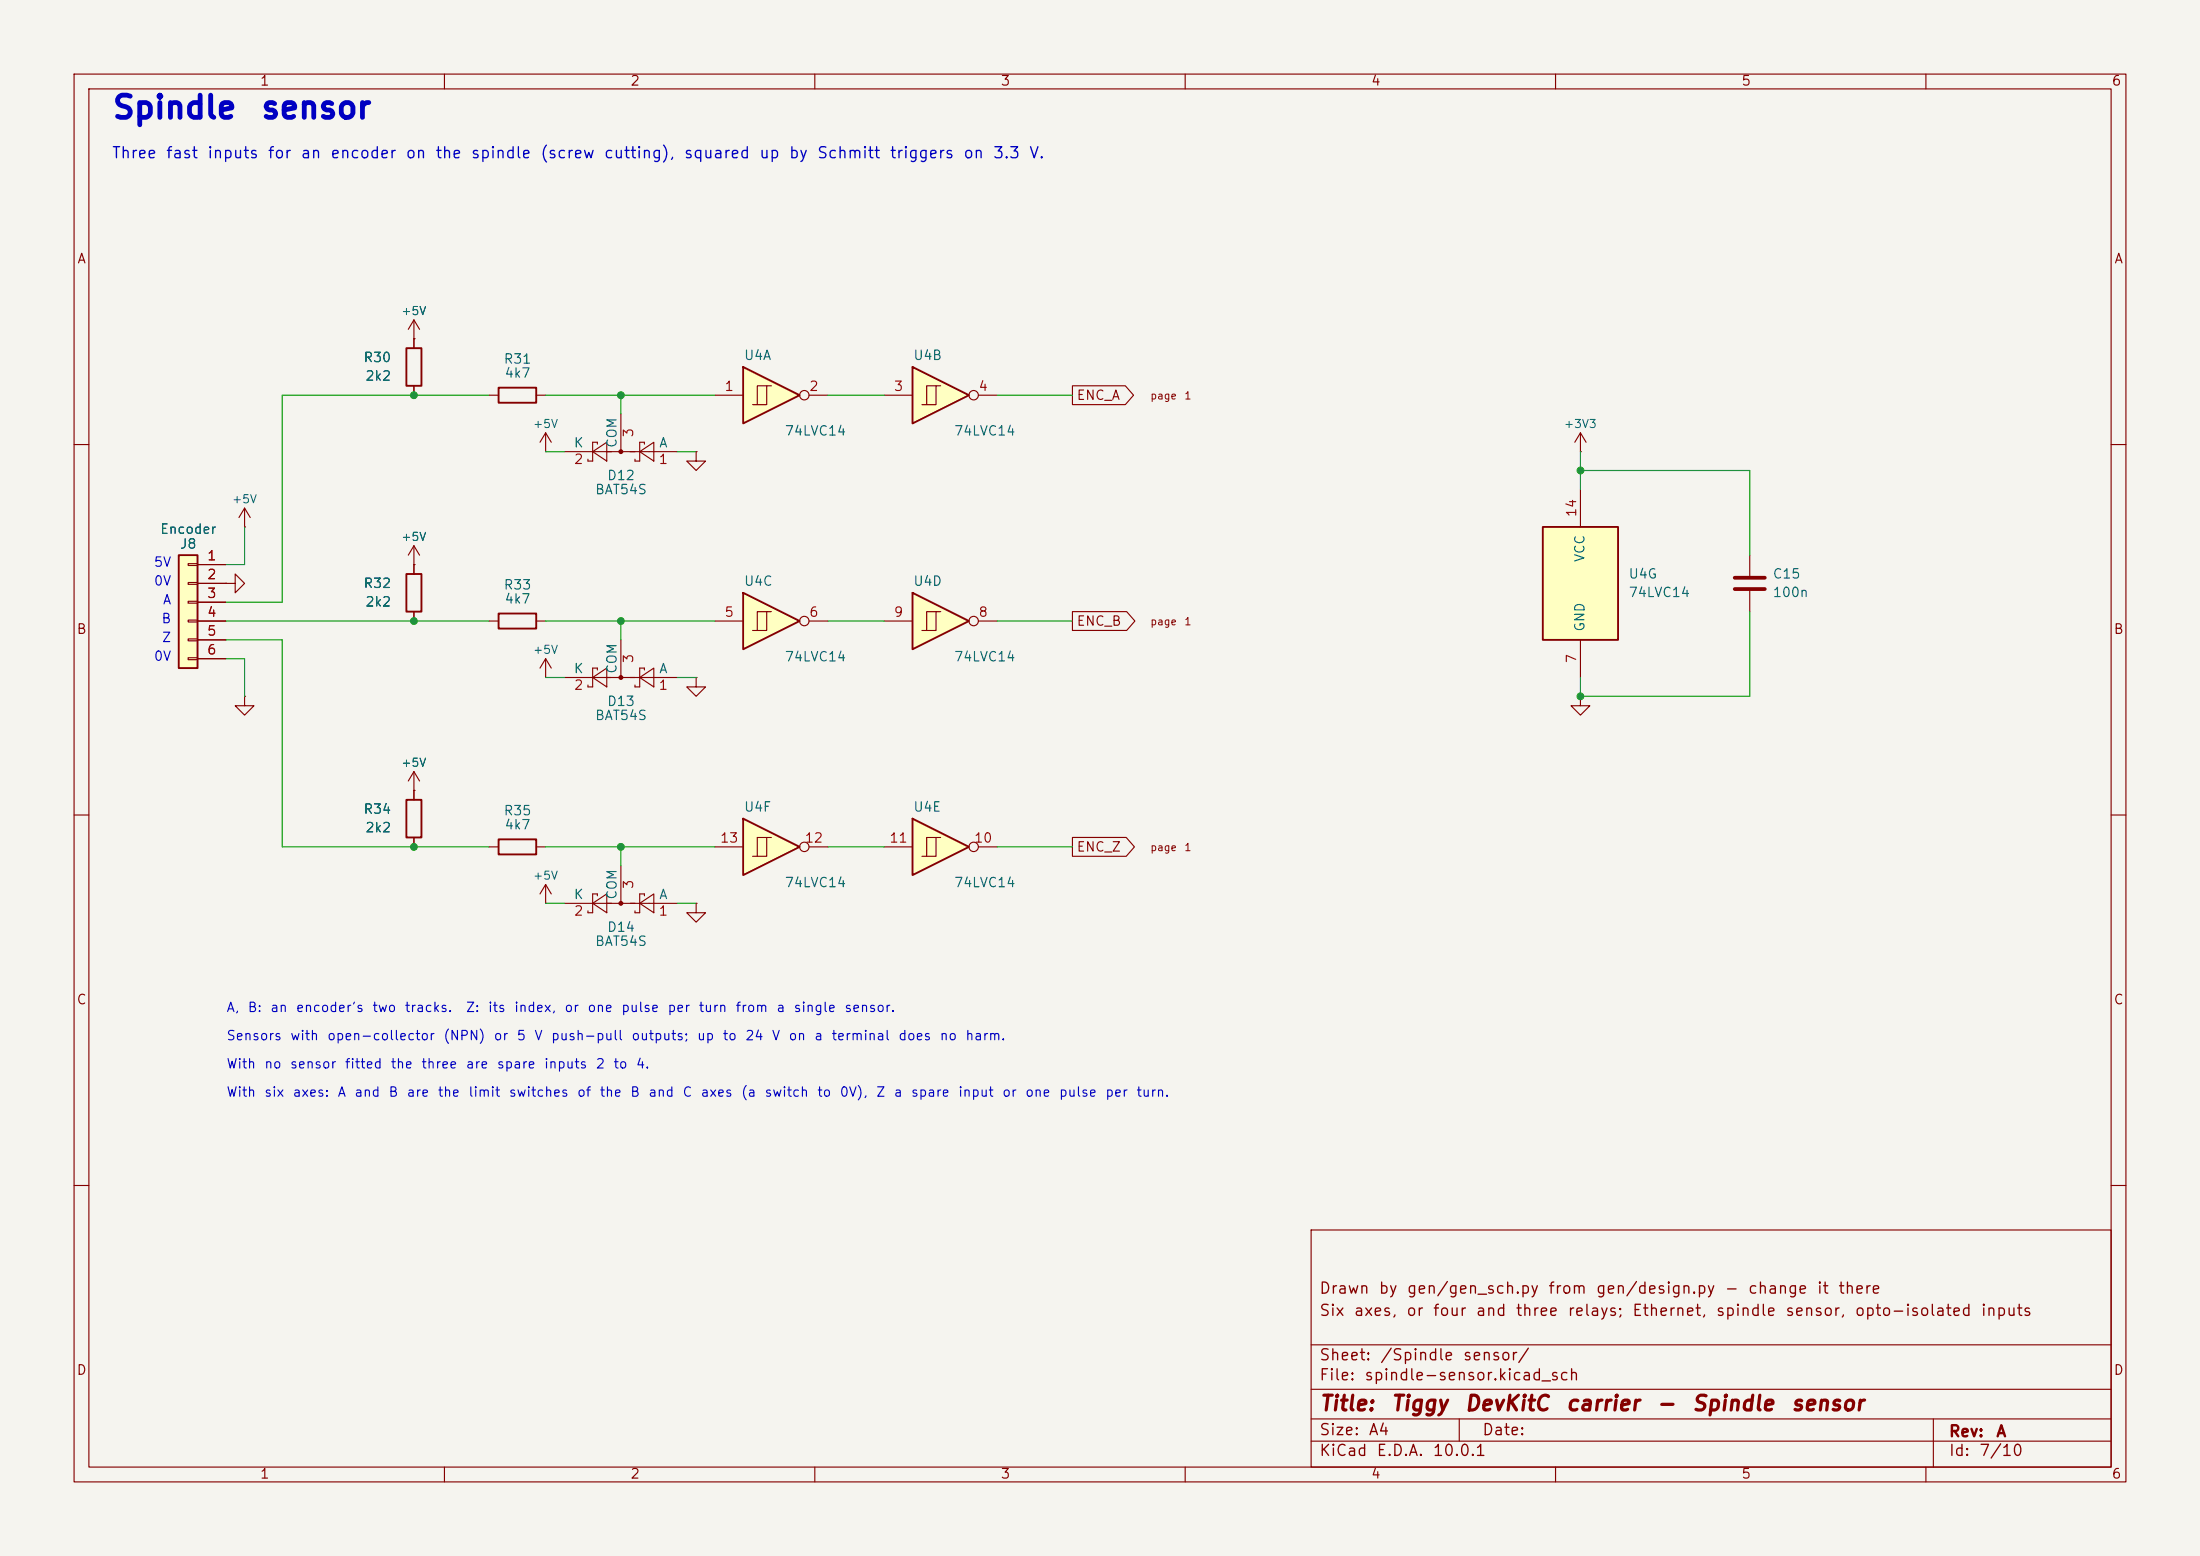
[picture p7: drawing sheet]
(kicad_sch
 (version 20260306)
 (generator "eeschema")
 (generator_version "10.0")
 (paper "A4")
 (title_block
  (title "Tiggy DevKitC carrier - Spindle sensor")
  (rev "A")
  (comment 1 "Six axes, or four and three relays; Ethernet, spindle sensor, opto-isolated inputs")
  (comment 2 "Drawn by gen/gen_sch.py from gen/design.py - change it there"))
 (lib_symbols
  (symbol "74xx:74HC14"
   (pin_names (offset 1.016)) (exclude_from_sim no) (in_bom yes) (on_board yes)
   (in_pos_files yes)
   (duplicate_pin_numbers_are_jumpers no)
   (property "Reference" "U" (at 0 1.27 0) (show_name no) (do_not_autoplace no) (effects (font (size 1.27 1.27))))
   (property "Value" "74HC14" (at 0 -1.27 0) (show_name no) (do_not_autoplace no) (effects (font (size 1.27 1.27))))
   (property "Footprint" "" (at 0 0 0) (show_name no) (do_not_autoplace no) (hide yes) (effects (font (size 1.27 1.27))))
   (property "Datasheet" "http://www.ti.com/lit/gpn/sn74HC14" (at 0 0 0) (show_name no) (do_not_autoplace no) (hide yes) (effects (font (size 1.27 1.27))))
   (property "Description" "Hex inverter schmitt trigger" (at 0 0 0) (show_name no) (do_not_autoplace no) (hide yes) (effects (font (size 1.27 1.27))))
   (property "ki_locked" "" (at 0 0 0) (show_name no) (do_not_autoplace no) (effects (font (size 1.27 1.27))))
   (symbol "74HC14_1_0"
    (polyline (pts (xy -3.81 3.81) (xy -3.81 -3.81) (xy 3.81 0) (xy -3.81 3.81)) (stroke (width 0.254) (type default)) (fill (type background)))
    (pin input line (at -7.62 0 0) (length 3.81) (name "" (effects (font (size 1.27 1.27)))) (number "1" (effects (font (size 1.27 1.27)))))
    (pin output inverted (at 7.62 0 180) (length 3.81) (name "" (effects (font (size 1.27 1.27)))) (number "2" (effects (font (size 1.27 1.27))))))
   (symbol "74HC14_1_1"
    (polyline (pts (xy -2.54 -1.27) (xy -0.635 -1.27) (xy -0.635 1.27) (xy 0 1.27)) (stroke (width 0) (type default)) (fill (type none)))
    (polyline (pts (xy -1.905 -1.27) (xy -1.905 1.27) (xy -0.635 1.27)) (stroke (width 0) (type default)) (fill (type none))))
   (symbol "74HC14_2_0"
    (polyline (pts (xy -3.81 3.81) (xy -3.81 -3.81) (xy 3.81 0) (xy -3.81 3.81)) (stroke (width 0.254) (type default)) (fill (type background)))
    (pin input line (at -7.62 0 0) (length 3.81) (name "" (effects (font (size 1.27 1.27)))) (number "3" (effects (font (size 1.27 1.27)))))
    (pin output inverted (at 7.62 0 180) (length 3.81) (name "" (effects (font (size 1.27 1.27)))) (number "4" (effects (font (size 1.27 1.27))))))
   (symbol "74HC14_2_1"
    (polyline (pts (xy -2.54 -1.27) (xy -0.635 -1.27) (xy -0.635 1.27) (xy 0 1.27)) (stroke (width 0) (type default)) (fill (type none)))
    (polyline (pts (xy -1.905 -1.27) (xy -1.905 1.27) (xy -0.635 1.27)) (stroke (width 0) (type default)) (fill (type none))))
   (symbol "74HC14_3_0"
    (polyline (pts (xy -3.81 3.81) (xy -3.81 -3.81) (xy 3.81 0) (xy -3.81 3.81)) (stroke (width 0.254) (type default)) (fill (type background)))
    (pin input line (at -7.62 0 0) (length 3.81) (name "" (effects (font (size 1.27 1.27)))) (number "5" (effects (font (size 1.27 1.27)))))
    (pin output inverted (at 7.62 0 180) (length 3.81) (name "" (effects (font (size 1.27 1.27)))) (number "6" (effects (font (size 1.27 1.27))))))
   (symbol "74HC14_3_1"
    (polyline (pts (xy -2.54 -1.27) (xy -0.635 -1.27) (xy -0.635 1.27) (xy 0 1.27)) (stroke (width 0) (type default)) (fill (type none)))
    (polyline (pts (xy -1.905 -1.27) (xy -1.905 1.27) (xy -0.635 1.27)) (stroke (width 0) (type default)) (fill (type none))))
   (symbol "74HC14_4_0"
    (polyline (pts (xy -3.81 3.81) (xy -3.81 -3.81) (xy 3.81 0) (xy -3.81 3.81)) (stroke (width 0.254) (type default)) (fill (type background)))
    (pin output inverted (at 7.62 0 180) (length 3.81) (name "" (effects (font (size 1.27 1.27)))) (number "8" (effects (font (size 1.27 1.27)))))
    (pin input line (at -7.62 0 0) (length 3.81) (name "" (effects (font (size 1.27 1.27)))) (number "9" (effects (font (size 1.27 1.27))))))
   (symbol "74HC14_4_1"
    (polyline (pts (xy -2.54 -1.27) (xy -0.635 -1.27) (xy -0.635 1.27) (xy 0 1.27)) (stroke (width 0) (type default)) (fill (type none)))
    (polyline (pts (xy -1.905 -1.27) (xy -1.905 1.27) (xy -0.635 1.27)) (stroke (width 0) (type default)) (fill (type none))))
   (symbol "74HC14_5_0"
    (polyline (pts (xy -3.81 3.81) (xy -3.81 -3.81) (xy 3.81 0) (xy -3.81 3.81)) (stroke (width 0.254) (type default)) (fill (type background)))
    (pin output inverted (at 7.62 0 180) (length 3.81) (name "" (effects (font (size 1.27 1.27)))) (number "10" (effects (font (size 1.27 1.27)))))
    (pin input line (at -7.62 0 0) (length 3.81) (name "" (effects (font (size 1.27 1.27)))) (number "11" (effects (font (size 1.27 1.27))))))
   (symbol "74HC14_5_1"
    (polyline (pts (xy -2.54 -1.27) (xy -0.635 -1.27) (xy -0.635 1.27) (xy 0 1.27)) (stroke (width 0) (type default)) (fill (type none)))
    (polyline (pts (xy -1.905 -1.27) (xy -1.905 1.27) (xy -0.635 1.27)) (stroke (width 0) (type default)) (fill (type none))))
   (symbol "74HC14_6_0"
    (polyline (pts (xy -3.81 3.81) (xy -3.81 -3.81) (xy 3.81 0) (xy -3.81 3.81)) (stroke (width 0.254) (type default)) (fill (type background)))
    (pin output inverted (at 7.62 0 180) (length 3.81) (name "" (effects (font (size 1.27 1.27)))) (number "12" (effects (font (size 1.27 1.27)))))
    (pin input line (at -7.62 0 0) (length 3.81) (name "" (effects (font (size 1.27 1.27)))) (number "13" (effects (font (size 1.27 1.27))))))
   (symbol "74HC14_6_1"
    (polyline (pts (xy -2.54 -1.27) (xy -0.635 -1.27) (xy -0.635 1.27) (xy 0 1.27)) (stroke (width 0) (type default)) (fill (type none)))
    (polyline (pts (xy -1.905 -1.27) (xy -1.905 1.27) (xy -0.635 1.27)) (stroke (width 0) (type default)) (fill (type none))))
   (symbol "74HC14_7_0"
    (pin power_in line (at 0 -12.7 90) (length 5.08) (name "GND" (effects (font (size 1.27 1.27)))) (number "7" (effects (font (size 1.27 1.27)))))
    (pin power_in line (at 0 12.7 270) (length 5.08) (name "VCC" (effects (font (size 1.27 1.27)))) (number "14" (effects (font (size 1.27 1.27))))))
   (symbol "74HC14_7_1"
    (rectangle (start -5.08 7.62) (end 5.08 -7.62) (stroke (width 0.254) (type default)) (fill (type background))))
   (embedded_fonts no))
  (symbol "Connector_Generic:Conn_01x06"
   (pin_names (offset 1.016) (hide yes)) (exclude_from_sim no) (in_bom yes) (on_board yes)
   (in_pos_files yes)
   (duplicate_pin_numbers_are_jumpers no)
   (property "Reference" "J" (at 0 7.62 0) (show_name no) (do_not_autoplace no) (effects (font (size 1.27 1.27))))
   (property "Value" "Conn_01x06" (at 0 -10.16 0) (show_name no) (do_not_autoplace no) (effects (font (size 1.27 1.27))))
   (property "Footprint" "" (at 0 0 0) (show_name no) (do_not_autoplace no) (hide yes) (effects (font (size 1.27 1.27))))
   (property "Datasheet" "" (at 0 0 0) (show_name no) (do_not_autoplace no) (hide yes) (effects (font (size 1.27 1.27))))
   (property "Description" "Generic connector, single row, 01x06, script generated (kicad-library-utils/schlib/autogen/connector/)" (at 0 0 0) (show_name no) (do_not_autoplace no) (hide yes) (effects (font (size 1.27 1.27))))
   (symbol "Conn_01x06_1_1"
    (rectangle (start -1.27 6.35) (end 1.27 -8.89) (stroke (width 0.254) (type default)) (fill (type background)))
    (rectangle (start -1.27 5.207) (end 0 4.953) (stroke (width 0.1524) (type default)) (fill (type none)))
    (rectangle (start -1.27 2.667) (end 0 2.413) (stroke (width 0.1524) (type default)) (fill (type none)))
    (rectangle (start -1.27 0.127) (end 0 -0.127) (stroke (width 0.1524) (type default)) (fill (type none)))
    (rectangle (start -1.27 -2.413) (end 0 -2.667) (stroke (width 0.1524) (type default)) (fill (type none)))
    (rectangle (start -1.27 -4.953) (end 0 -5.207) (stroke (width 0.1524) (type default)) (fill (type none)))
    (rectangle (start -1.27 -7.493) (end 0 -7.747) (stroke (width 0.1524) (type default)) (fill (type none)))
    (pin passive line (at -5.08 5.08 0) (length 3.81) (name "Pin_1" (effects (font (size 1.27 1.27)))) (number "1" (effects (font (size 1.27 1.27)))))
    (pin passive line (at -5.08 2.54 0) (length 3.81) (name "Pin_2" (effects (font (size 1.27 1.27)))) (number "2" (effects (font (size 1.27 1.27)))))
    (pin passive line (at -5.08 0 0) (length 3.81) (name "Pin_3" (effects (font (size 1.27 1.27)))) (number "3" (effects (font (size 1.27 1.27)))))
    (pin passive line (at -5.08 -2.54 0) (length 3.81) (name "Pin_4" (effects (font (size 1.27 1.27)))) (number "4" (effects (font (size 1.27 1.27)))))
    (pin passive line (at -5.08 -5.08 0) (length 3.81) (name "Pin_5" (effects (font (size 1.27 1.27)))) (number "5" (effects (font (size 1.27 1.27)))))
    (pin passive line (at -5.08 -7.62 0) (length 3.81) (name "Pin_6" (effects (font (size 1.27 1.27)))) (number "6" (effects (font (size 1.27 1.27))))))
   (embedded_fonts no))
  (symbol "Device:C"
   (pin_numbers (hide yes))
   (pin_names (offset 0.254)) (exclude_from_sim no) (in_bom yes) (on_board yes)
   (in_pos_files yes)
   (duplicate_pin_numbers_are_jumpers no)
   (property "Reference" "C" (at 0.635 2.54 0) (show_name no) (do_not_autoplace no) (effects (font (size 1.27 1.27)) (justify left)))
   (property "Value" "C" (at 0.635 -2.54 0) (show_name no) (do_not_autoplace no) (effects (font (size 1.27 1.27)) (justify left)))
   (property "Footprint" "" (at 0.9652 -3.81 0) (show_name no) (do_not_autoplace no) (hide yes) (effects (font (size 1.27 1.27))))
   (property "Datasheet" "" (at 0 0 0) (show_name no) (do_not_autoplace no) (hide yes) (effects (font (size 1.27 1.27))))
   (property "Description" "Unpolarized capacitor" (at 0 0 0) (show_name no) (do_not_autoplace no) (hide yes) (effects (font (size 1.27 1.27))))
   (symbol "C_0_1"
    (polyline (pts (xy -2.032 0.762) (xy 2.032 0.762)) (stroke (width 0.508) (type default)) (fill (type none)))
    (polyline (pts (xy -2.032 -0.762) (xy 2.032 -0.762)) (stroke (width 0.508) (type default)) (fill (type none))))
   (symbol "C_1_1"
    (pin passive line (at 0 3.81 270) (length 2.794) (name "" (effects (font (size 1.27 1.27)))) (number "1" (effects (font (size 1.27 1.27)))))
    (pin passive line (at 0 -3.81 90) (length 2.794) (name "" (effects (font (size 1.27 1.27)))) (number "2" (effects (font (size 1.27 1.27))))))
   (embedded_fonts no))
  (symbol "Device:R"
   (pin_numbers (hide yes))
   (pin_names (offset 0)) (exclude_from_sim no) (in_bom yes) (on_board yes)
   (in_pos_files yes)
   (duplicate_pin_numbers_are_jumpers no)
   (property "Reference" "R" (at 2.032 0 90) (show_name no) (do_not_autoplace no) (effects (font (size 1.27 1.27))))
   (property "Value" "R" (at 0 0 90) (show_name no) (do_not_autoplace no) (effects (font (size 1.27 1.27))))
   (property "Footprint" "" (at -1.778 0 90) (show_name no) (do_not_autoplace no) (hide yes) (effects (font (size 1.27 1.27))))
   (property "Datasheet" "" (at 0 0 0) (show_name no) (do_not_autoplace no) (hide yes) (effects (font (size 1.27 1.27))))
   (property "Description" "Resistor" (at 0 0 0) (show_name no) (do_not_autoplace no) (hide yes) (effects (font (size 1.27 1.27))))
   (symbol "R_0_1"
    (rectangle (start -1.016 -2.54) (end 1.016 2.54) (stroke (width 0.254) (type default)) (fill (type none))))
   (symbol "R_1_1"
    (pin passive line (at 0 3.81 270) (length 1.27) (name "" (effects (font (size 1.27 1.27)))) (number "1" (effects (font (size 1.27 1.27)))))
    (pin passive line (at 0 -3.81 90) (length 1.27) (name "" (effects (font (size 1.27 1.27)))) (number "2" (effects (font (size 1.27 1.27))))))
   (embedded_fonts no))
  (symbol "Diode:BAT54S"
   (pin_names (offset 0)) (exclude_from_sim no) (in_bom yes) (on_board yes)
   (in_pos_files yes)
   (duplicate_pin_numbers_are_jumpers no)
   (property "Reference" "D" (at 2.54 -5.08 0) (show_name no) (do_not_autoplace no) (effects (font (size 1.27 1.27)) (justify left)))
   (property "Value" "BAT54S" (at -6.35 3.175 0) (show_name no) (do_not_autoplace no) (effects (font (size 1.27 1.27)) (justify left)))
   (property "Footprint" "Package_TO_SOT_SMD:SOT-23" (at 1.905 3.175 0) (show_name no) (do_not_autoplace no) (hide yes) (effects (font (size 1.27 1.27)) (justify left)))
   (property "Datasheet" "https://www.diodes.com/assets/Datasheets/ds11005.pdf" (at -3.048 0 0) (show_name no) (do_not_autoplace no) (hide yes) (effects (font (size 1.27 1.27))))
   (property "Description" "Vr 30V, If 200mA, Dual schottky barrier diode, in series, SOT-323" (at 0 0 0) (show_name no) (do_not_autoplace no) (hide yes) (effects (font (size 1.27 1.27))))
   (symbol "BAT54S_0_1"
    (polyline (pts (xy -4.445 1.27) (xy -4.445 -1.27) (xy -2.54 0) (xy -4.445 1.27)) (stroke (width 0) (type default)) (fill (type none)))
    (polyline (pts (xy -3.81 0) (xy -1.27 0)) (stroke (width 0) (type default)) (fill (type none)))
    (polyline (pts (xy -3.175 -1.27) (xy -3.175 -1.016)) (stroke (width 0) (type default)) (fill (type none)))
    (polyline (pts (xy -2.54 1.27) (xy -1.905 1.27)) (stroke (width 0) (type default)) (fill (type none)))
    (polyline (pts (xy -2.54 -1.27) (xy -3.175 -1.27)) (stroke (width 0) (type default)) (fill (type none)))
    (polyline (pts (xy -2.54 -1.27) (xy -2.54 1.27)) (stroke (width 0) (type default)) (fill (type none)))
    (polyline (pts (xy -1.905 1.27) (xy -1.905 1.016)) (stroke (width 0) (type default)) (fill (type none)))
    (polyline (pts (xy -1.905 0) (xy 1.905 0)) (stroke (width 0) (type default)) (fill (type none)))
    (circle (center 0 0) (radius 0.254) (stroke (width 0) (type default)) (fill (type outline)))
    (polyline (pts (xy 1.27 0) (xy 3.81 0)) (stroke (width 0) (type default)) (fill (type none)))
    (polyline (pts (xy 1.905 1.27) (xy 1.905 -1.27) (xy 3.81 0) (xy 1.905 1.27)) (stroke (width 0) (type default)) (fill (type none)))
    (polyline (pts (xy 3.175 -1.27) (xy 3.175 -1.016)) (stroke (width 0) (type default)) (fill (type none)))
    (polyline (pts (xy 3.81 1.27) (xy 4.445 1.27)) (stroke (width 0) (type default)) (fill (type none)))
    (polyline (pts (xy 3.81 -1.27) (xy 3.175 -1.27)) (stroke (width 0) (type default)) (fill (type none)))
    (polyline (pts (xy 3.81 -1.27) (xy 3.81 1.27)) (stroke (width 0) (type default)) (fill (type none)))
    (polyline (pts (xy 4.445 1.27) (xy 4.445 1.016)) (stroke (width 0) (type default)) (fill (type none))))
   (symbol "BAT54S_1_1"
    (pin passive line (at -7.62 0 0) (length 3.81) (name "A" (effects (font (size 1.27 1.27)))) (number "1" (effects (font (size 1.27 1.27)))))
    (pin passive line (at 7.62 0 180) (length 3.81) (name "K" (effects (font (size 1.27 1.27)))) (number "2" (effects (font (size 1.27 1.27)))))
    (pin passive line (at 0 -5.08 90) (length 5.08) (name "COM" (effects (font (size 1.27 1.27)))) (number "3" (effects (font (size 1.27 1.27))))))
   (embedded_fonts no))
  (symbol "power:+3V3"
   (power global)
   (pin_numbers (hide yes))
   (pin_names (offset 0) (hide yes)) (exclude_from_sim no) (in_bom yes) (on_board yes)
   (in_pos_files yes)
   (duplicate_pin_numbers_are_jumpers no)
   (property "Reference" "#PWR" (at 0 -3.81 0) (show_name no) (do_not_autoplace no) (hide yes) (effects (font (size 1.27 1.27))))
   (property "Value" "+3V3" (at 0 3.556 0) (show_name no) (do_not_autoplace no) (effects (font (size 1.27 1.27))))
   (property "Footprint" "" (at 0 0 0) (show_name no) (do_not_autoplace no) (hide yes) (effects (font (size 1.27 1.27))))
   (property "Datasheet" "" (at 0 0 0) (show_name no) (do_not_autoplace no) (hide yes) (effects (font (size 1.27 1.27))))
   (property "Description" "Power symbol creates a global label with name \"+3V3\"" (at 0 0 0) (show_name no) (do_not_autoplace no) (hide yes) (effects (font (size 1.27 1.27))))
   (symbol "+3V3_0_1"
    (polyline (pts (xy -0.762 1.27) (xy 0 2.54)) (stroke (width 0) (type default)) (fill (type none)))
    (polyline (pts (xy 0 2.54) (xy 0.762 1.27)) (stroke (width 0) (type default)) (fill (type none)))
    (polyline (pts (xy 0 0) (xy 0 2.54)) (stroke (width 0) (type default)) (fill (type none))))
   (symbol "+3V3_1_1"
    (pin power_in line (at 0 0 90) (length 0) (name "" (effects (font (size 1.27 1.27)))) (number "1" (effects (font (size 1.27 1.27))))))
   (embedded_fonts no))
  (symbol "power:+5V"
   (power global)
   (pin_numbers (hide yes))
   (pin_names (offset 0) (hide yes)) (exclude_from_sim no) (in_bom yes) (on_board yes)
   (in_pos_files yes)
   (duplicate_pin_numbers_are_jumpers no)
   (property "Reference" "#PWR" (at 0 -3.81 0) (show_name no) (do_not_autoplace no) (hide yes) (effects (font (size 1.27 1.27))))
   (property "Value" "+5V" (at 0 3.556 0) (show_name no) (do_not_autoplace no) (effects (font (size 1.27 1.27))))
   (property "Footprint" "" (at 0 0 0) (show_name no) (do_not_autoplace no) (hide yes) (effects (font (size 1.27 1.27))))
   (property "Datasheet" "" (at 0 0 0) (show_name no) (do_not_autoplace no) (hide yes) (effects (font (size 1.27 1.27))))
   (property "Description" "Power symbol creates a global label with name \"+5V\"" (at 0 0 0) (show_name no) (do_not_autoplace no) (hide yes) (effects (font (size 1.27 1.27))))
   (symbol "+5V_0_1"
    (polyline (pts (xy -0.762 1.27) (xy 0 2.54)) (stroke (width 0) (type default)) (fill (type none)))
    (polyline (pts (xy 0 2.54) (xy 0.762 1.27)) (stroke (width 0) (type default)) (fill (type none)))
    (polyline (pts (xy 0 0) (xy 0 2.54)) (stroke (width 0) (type default)) (fill (type none))))
   (symbol "+5V_1_1"
    (pin power_in line (at 0 0 90) (length 0) (name "" (effects (font (size 1.27 1.27)))) (number "1" (effects (font (size 1.27 1.27))))))
   (embedded_fonts no))
  (symbol "power:GND"
   (power global)
   (pin_numbers (hide yes))
   (pin_names (offset 0) (hide yes)) (exclude_from_sim no) (in_bom yes) (on_board yes)
   (in_pos_files yes)
   (duplicate_pin_numbers_are_jumpers no)
   (property "Reference" "#PWR" (at 0 -6.35 0) (show_name no) (do_not_autoplace no) (hide yes) (effects (font (size 1.27 1.27))))
   (property "Value" "GND" (at 0 -3.81 0) (show_name no) (do_not_autoplace no) (effects (font (size 1.27 1.27))))
   (property "Footprint" "" (at 0 0 0) (show_name no) (do_not_autoplace no) (hide yes) (effects (font (size 1.27 1.27))))
   (property "Datasheet" "" (at 0 0 0) (show_name no) (do_not_autoplace no) (hide yes) (effects (font (size 1.27 1.27))))
   (property "Description" "Power symbol creates a global label with name \"GND\" , ground" (at 0 0 0) (show_name no) (do_not_autoplace no) (hide yes) (effects (font (size 1.27 1.27))))
   (symbol "GND_0_1"
    (polyline (pts (xy 0 0) (xy 0 -1.27) (xy 1.27 -1.27) (xy 0 -2.54) (xy -1.27 -1.27) (xy 0 -1.27)) (stroke (width 0) (type default)) (fill (type none))))
   (symbol "GND_1_1"
    (pin power_in line (at 0 0 270) (length 0) (name "" (effects (font (size 1.27 1.27)))) (number "1" (effects (font (size 1.27 1.27))))))
   (embedded_fonts no)))
 (symbol
  (lib_id "Connector_Generic:Conn_01x06")
  (at 25.4 81.28 0)
  (mirror y)
  (unit 1)
  (body_style 1)
  (exclude_from_sim no)
  (in_bom yes)
  (on_board yes)
  (in_pos_files yes)
  (dnp no)
  (property "Reference" "J8" (at 25.4 73.5 0) (effects (font (size 1.27 1.27))))
  (property "Value" "Encoder" (at 25.4 71.5 0) (effects (font (size 1.27 1.27))))
  (property "Footprint" "Connector_Phoenix_MC:PhoenixContact_MC_1,5_6-G-3.81_1x06_P3.81mm_Horizontal" (at 25.4 81.28 0) (hide yes) (effects (font (size 1.27 1.27))))
  (property "Datasheet" "" (at 25.4 81.28 0) (hide yes) (effects (font (size 1.27 1.27))))
  (property "Description" "" (at 25.4 81.28 0) (hide yes) (effects (font (size 1.27 1.27))))
  (pin "1")
  (pin "2")
  (pin "3")
  (pin "4")
  (pin "5")
  (pin "6"))
 (text "5V"
  (exclude_from_sim no)
  (at 23.18 76.2 0)
  (effects (font (size 1.27 1.27)) (justify right)))
 (text "0V"
  (exclude_from_sim no)
  (at 23.18 78.74 0)
  (effects (font (size 1.27 1.27)) (justify right)))
 (text "A"
  (exclude_from_sim no)
  (at 23.18 81.28 0)
  (effects (font (size 1.27 1.27)) (justify right)))
 (text "B"
  (exclude_from_sim no)
  (at 23.18 83.82 0)
  (effects (font (size 1.27 1.27)) (justify right)))
 (text "Z"
  (exclude_from_sim no)
  (at 23.18 86.36 0)
  (effects (font (size 1.27 1.27)) (justify right)))
 (text "0V"
  (exclude_from_sim no)
  (at 23.18 88.9 0)
  (effects (font (size 1.27 1.27)) (justify right)))
 (symbol
  (lib_id "power:+5V")
  (at 33.02 71.12 0)
  (unit 1)
  (body_style 1)
  (exclude_from_sim no)
  (in_bom yes)
  (on_board yes)
  (in_pos_files yes)
  (dnp no)
  (property "Reference" "#PWR701" (at 33.02 71.12 0) (hide yes) (effects (font (size 1.27 1.27))))
  (property "Value" "+5V" (at 33.02 67.42 0) (effects (font (size 1.1 1.1))))
  (property "Footprint" "" (at 33.02 71.12 0) (hide yes) (effects (font (size 1.27 1.27))))
  (property "Datasheet" "" (at 33.02 71.12 0) (hide yes) (effects (font (size 1.27 1.27))))
  (property "Description" "" (at 33.02 71.12 0) (hide yes) (effects (font (size 1.27 1.27))))
  (pin "1"))
 (symbol
  (lib_id "power:GND")
  (at 30.48 78.74 90)
  (unit 1)
  (body_style 1)
  (exclude_from_sim no)
  (in_bom yes)
  (on_board yes)
  (in_pos_files yes)
  (dnp no)
  (property "Reference" "#PWR702" (at 30.48 78.74 0) (hide yes) (effects (font (size 1.27 1.27))))
  (property "Value" "GND" (at 34.38 78.74 90) (hide yes) (effects (font (size 1.1 1.1)) (justify left)))
  (property "Footprint" "" (at 30.48 78.74 0) (hide yes) (effects (font (size 1.27 1.27))))
  (property "Datasheet" "" (at 30.48 78.74 0) (hide yes) (effects (font (size 1.27 1.27))))
  (property "Description" "" (at 30.48 78.74 0) (hide yes) (effects (font (size 1.27 1.27))))
  (pin "1"))
 (symbol
  (lib_id "power:GND")
  (at 33.02 93.98 0)
  (unit 1)
  (body_style 1)
  (exclude_from_sim no)
  (in_bom yes)
  (on_board yes)
  (in_pos_files yes)
  (dnp no)
  (property "Reference" "#PWR703" (at 33.02 93.98 0) (hide yes) (effects (font (size 1.27 1.27))))
  (property "Value" "GND" (at 33.02 97.88 0) (hide yes) (effects (font (size 1.1 1.1))))
  (property "Footprint" "" (at 33.02 93.98 0) (hide yes) (effects (font (size 1.27 1.27))))
  (property "Datasheet" "" (at 33.02 93.98 0) (hide yes) (effects (font (size 1.27 1.27))))
  (property "Description" "" (at 33.02 93.98 0) (hide yes) (effects (font (size 1.27 1.27))))
  (pin "1"))
 (symbol
  (lib_id "Device:R")
  (at 55.88 49.53 0)
  (unit 1)
  (body_style 1)
  (exclude_from_sim no)
  (in_bom yes)
  (on_board yes)
  (in_pos_files yes)
  (dnp no)
  (property "Reference" "R30" (at 52.88 48.33 0) (effects (font (size 1.27 1.27)) (justify right)))
  (property "Value" "2k2" (at 52.88 50.83 0) (effects (font (size 1.27 1.27)) (justify right)))
  (property "Footprint" "Resistor_SMD:R_0603_1608Metric" (at 55.88 49.53 0) (hide yes) (effects (font (size 1.27 1.27))))
  (property "Datasheet" "" (at 55.88 49.53 0) (hide yes) (effects (font (size 1.27 1.27))))
  (property "Description" "" (at 55.88 49.53 0) (hide yes) (effects (font (size 1.27 1.27))))
  (pin "1")
  (pin "2"))
 (symbol
  (lib_id "power:+5V")
  (at 55.88 45.72 0)
  (unit 1)
  (body_style 1)
  (exclude_from_sim no)
  (in_bom yes)
  (on_board yes)
  (in_pos_files yes)
  (dnp no)
  (property "Reference" "#PWR704" (at 55.88 45.72 0) (hide yes) (effects (font (size 1.27 1.27))))
  (property "Value" "+5V" (at 55.88 42.02 0) (effects (font (size 1.1 1.1))))
  (property "Footprint" "" (at 55.88 45.72 0) (hide yes) (effects (font (size 1.27 1.27))))
  (property "Datasheet" "" (at 55.88 45.72 0) (hide yes) (effects (font (size 1.27 1.27))))
  (property "Description" "" (at 55.88 45.72 0) (hide yes) (effects (font (size 1.27 1.27))))
  (pin "1"))
 (symbol
  (lib_id "Device:R")
  (at 69.85 53.34 90)
  (unit 1)
  (body_style 1)
  (exclude_from_sim no)
  (in_bom yes)
  (on_board yes)
  (in_pos_files yes)
  (dnp no)
  (property "Reference" "R31" (at 69.85 48.54 90) (effects (font (size 1.27 1.27))))
  (property "Value" "4k7" (at 69.85 50.44 90) (effects (font (size 1.27 1.27))))
  (property "Footprint" "Resistor_SMD:R_0805_2012Metric" (at 69.85 53.34 0) (hide yes) (effects (font (size 1.27 1.27))))
  (property "Datasheet" "" (at 69.85 53.34 0) (hide yes) (effects (font (size 1.27 1.27))))
  (property "Description" "" (at 69.85 53.34 0) (hide yes) (effects (font (size 1.27 1.27))))
  (pin "1")
  (pin "2"))
 (symbol
  (lib_id "Diode:BAT54S")
  (at 83.82 60.96 180)
  (unit 1)
  (body_style 1)
  (exclude_from_sim no)
  (in_bom yes)
  (on_board yes)
  (in_pos_files yes)
  (dnp no)
  (property "Reference" "D12" (at 83.82 64.26 0) (effects (font (size 1.27 1.27))))
  (property "Value" "BAT54S" (at 83.82 66.16 0) (effects (font (size 1.27 1.27))))
  (property "Footprint" "Package_TO_SOT_SMD:SOT-23" (at 83.82 60.96 0) (hide yes) (effects (font (size 1.27 1.27))))
  (property "Datasheet" "" (at 83.82 60.96 0) (hide yes) (effects (font (size 1.27 1.27))))
  (property "Description" "" (at 83.82 60.96 0) (hide yes) (effects (font (size 1.27 1.27))))
  (pin "1")
  (pin "2")
  (pin "3"))
 (symbol
  (lib_id "power:+5V")
  (at 73.66 60.96 0)
  (unit 1)
  (body_style 1)
  (exclude_from_sim no)
  (in_bom yes)
  (on_board yes)
  (in_pos_files yes)
  (dnp no)
  (property "Reference" "#PWR705" (at 73.66 60.96 0) (hide yes) (effects (font (size 1.27 1.27))))
  (property "Value" "+5V" (at 73.66 57.26 0) (effects (font (size 1.1 1.1))))
  (property "Footprint" "" (at 73.66 60.96 0) (hide yes) (effects (font (size 1.27 1.27))))
  (property "Datasheet" "" (at 73.66 60.96 0) (hide yes) (effects (font (size 1.27 1.27))))
  (property "Description" "" (at 73.66 60.96 0) (hide yes) (effects (font (size 1.27 1.27))))
  (pin "1"))
 (symbol
  (lib_id "power:GND")
  (at 93.98 60.96 0)
  (unit 1)
  (body_style 1)
  (exclude_from_sim no)
  (in_bom yes)
  (on_board yes)
  (in_pos_files yes)
  (dnp no)
  (property "Reference" "#PWR706" (at 93.98 60.96 0) (hide yes) (effects (font (size 1.27 1.27))))
  (property "Value" "GND" (at 93.98 64.86 0) (hide yes) (effects (font (size 1.1 1.1))))
  (property "Footprint" "" (at 93.98 60.96 0) (hide yes) (effects (font (size 1.27 1.27))))
  (property "Datasheet" "" (at 93.98 60.96 0) (hide yes) (effects (font (size 1.27 1.27))))
  (property "Description" "" (at 93.98 60.96 0) (hide yes) (effects (font (size 1.27 1.27))))
  (pin "1"))
 (symbol
  (lib_id "74xx:74HC14")
  (at 104.14 53.34 0)
  (unit 1)
  (body_style 1)
  (exclude_from_sim no)
  (in_bom yes)
  (on_board yes)
  (in_pos_files yes)
  (dnp no)
  (property "Reference" "U4" (at 100.34 48.04 0) (effects (font (size 1.27 1.27)) (justify left)))
  (property "Value" "74LVC14" (at 105.84 58.24 0) (effects (font (size 1.27 1.27)) (justify left)))
  (property "Footprint" "Package_SO:SOIC-14_3.9x8.7mm_P1.27mm" (at 104.14 53.34 0) (hide yes) (effects (font (size 1.27 1.27))))
  (property "Datasheet" "" (at 104.14 53.34 0) (hide yes) (effects (font (size 1.27 1.27))))
  (property "Description" "" (at 104.14 53.34 0) (hide yes) (effects (font (size 1.27 1.27))))
  (pin "1")
  (pin "2"))
 (symbol
  (lib_id "74xx:74HC14")
  (at 127 53.34 0)
  (unit 2)
  (body_style 1)
  (exclude_from_sim no)
  (in_bom yes)
  (on_board yes)
  (in_pos_files yes)
  (dnp no)
  (property "Reference" "U4" (at 123.2 48.04 0) (effects (font (size 1.27 1.27)) (justify left)))
  (property "Value" "74LVC14" (at 128.7 58.24 0) (effects (font (size 1.27 1.27)) (justify left)))
  (property "Footprint" "Package_SO:SOIC-14_3.9x8.7mm_P1.27mm" (at 127 53.34 0) (hide yes) (effects (font (size 1.27 1.27))))
  (property "Datasheet" "" (at 127 53.34 0) (hide yes) (effects (font (size 1.27 1.27))))
  (property "Description" "" (at 127 53.34 0) (hide yes) (effects (font (size 1.27 1.27))))
  (pin "3")
  (pin "4"))
 (global_label "ENC_A"
  (shape output)
  (at 144.78 53.34 0)
  (fields_autoplaced yes)
  (effects (font (size 1.27 1.27)) (justify left))
  (property "Intersheetrefs" "${INTERSHEET_REFS}" (at 154.73 53.34 0) (effects (font (size 1 1)) (justify left))))
 (symbol
  (lib_id "Device:R")
  (at 55.88 80.01 0)
  (unit 1)
  (body_style 1)
  (exclude_from_sim no)
  (in_bom yes)
  (on_board yes)
  (in_pos_files yes)
  (dnp no)
  (property "Reference" "R32" (at 52.88 78.81 0) (effects (font (size 1.27 1.27)) (justify right)))
  (property "Value" "2k2" (at 52.88 81.31 0) (effects (font (size 1.27 1.27)) (justify right)))
  (property "Footprint" "Resistor_SMD:R_0603_1608Metric" (at 55.88 80.01 0) (hide yes) (effects (font (size 1.27 1.27))))
  (property "Datasheet" "" (at 55.88 80.01 0) (hide yes) (effects (font (size 1.27 1.27))))
  (property "Description" "" (at 55.88 80.01 0) (hide yes) (effects (font (size 1.27 1.27))))
  (pin "1")
  (pin "2"))
 (symbol
  (lib_id "power:+5V")
  (at 55.88 76.2 0)
  (unit 1)
  (body_style 1)
  (exclude_from_sim no)
  (in_bom yes)
  (on_board yes)
  (in_pos_files yes)
  (dnp no)
  (property "Reference" "#PWR707" (at 55.88 76.2 0) (hide yes) (effects (font (size 1.27 1.27))))
  (property "Value" "+5V" (at 55.88 72.5 0) (effects (font (size 1.1 1.1))))
  (property "Footprint" "" (at 55.88 76.2 0) (hide yes) (effects (font (size 1.27 1.27))))
  (property "Datasheet" "" (at 55.88 76.2 0) (hide yes) (effects (font (size 1.27 1.27))))
  (property "Description" "" (at 55.88 76.2 0) (hide yes) (effects (font (size 1.27 1.27))))
  (pin "1"))
 (symbol
  (lib_id "Device:R")
  (at 69.85 83.82 90)
  (unit 1)
  (body_style 1)
  (exclude_from_sim no)
  (in_bom yes)
  (on_board yes)
  (in_pos_files yes)
  (dnp no)
  (property "Reference" "R33" (at 69.85 79.02 90) (effects (font (size 1.27 1.27))))
  (property "Value" "4k7" (at 69.85 80.92 90) (effects (font (size 1.27 1.27))))
  (property "Footprint" "Resistor_SMD:R_0805_2012Metric" (at 69.85 83.82 0) (hide yes) (effects (font (size 1.27 1.27))))
  (property "Datasheet" "" (at 69.85 83.82 0) (hide yes) (effects (font (size 1.27 1.27))))
  (property "Description" "" (at 69.85 83.82 0) (hide yes) (effects (font (size 1.27 1.27))))
  (pin "1")
  (pin "2"))
 (symbol
  (lib_id "Diode:BAT54S")
  (at 83.82 91.44 180)
  (unit 1)
  (body_style 1)
  (exclude_from_sim no)
  (in_bom yes)
  (on_board yes)
  (in_pos_files yes)
  (dnp no)
  (property "Reference" "D13" (at 83.82 94.74 0) (effects (font (size 1.27 1.27))))
  (property "Value" "BAT54S" (at 83.82 96.64 0) (effects (font (size 1.27 1.27))))
  (property "Footprint" "Package_TO_SOT_SMD:SOT-23" (at 83.82 91.44 0) (hide yes) (effects (font (size 1.27 1.27))))
  (property "Datasheet" "" (at 83.82 91.44 0) (hide yes) (effects (font (size 1.27 1.27))))
  (property "Description" "" (at 83.82 91.44 0) (hide yes) (effects (font (size 1.27 1.27))))
  (pin "1")
  (pin "2")
  (pin "3"))
 (symbol
  (lib_id "power:+5V")
  (at 73.66 91.44 0)
  (unit 1)
  (body_style 1)
  (exclude_from_sim no)
  (in_bom yes)
  (on_board yes)
  (in_pos_files yes)
  (dnp no)
  (property "Reference" "#PWR708" (at 73.66 91.44 0) (hide yes) (effects (font (size 1.27 1.27))))
  (property "Value" "+5V" (at 73.66 87.74 0) (effects (font (size 1.1 1.1))))
  (property "Footprint" "" (at 73.66 91.44 0) (hide yes) (effects (font (size 1.27 1.27))))
  (property "Datasheet" "" (at 73.66 91.44 0) (hide yes) (effects (font (size 1.27 1.27))))
  (property "Description" "" (at 73.66 91.44 0) (hide yes) (effects (font (size 1.27 1.27))))
  (pin "1"))
 (symbol
  (lib_id "power:GND")
  (at 93.98 91.44 0)
  (unit 1)
  (body_style 1)
  (exclude_from_sim no)
  (in_bom yes)
  (on_board yes)
  (in_pos_files yes)
  (dnp no)
  (property "Reference" "#PWR709" (at 93.98 91.44 0) (hide yes) (effects (font (size 1.27 1.27))))
  (property "Value" "GND" (at 93.98 95.34 0) (hide yes) (effects (font (size 1.1 1.1))))
  (property "Footprint" "" (at 93.98 91.44 0) (hide yes) (effects (font (size 1.27 1.27))))
  (property "Datasheet" "" (at 93.98 91.44 0) (hide yes) (effects (font (size 1.27 1.27))))
  (property "Description" "" (at 93.98 91.44 0) (hide yes) (effects (font (size 1.27 1.27))))
  (pin "1"))
 (symbol
  (lib_id "74xx:74HC14")
  (at 104.14 83.82 0)
  (unit 3)
  (body_style 1)
  (exclude_from_sim no)
  (in_bom yes)
  (on_board yes)
  (in_pos_files yes)
  (dnp no)
  (property "Reference" "U4" (at 100.34 78.52 0) (effects (font (size 1.27 1.27)) (justify left)))
  (property "Value" "74LVC14" (at 105.84 88.72 0) (effects (font (size 1.27 1.27)) (justify left)))
  (property "Footprint" "Package_SO:SOIC-14_3.9x8.7mm_P1.27mm" (at 104.14 83.82 0) (hide yes) (effects (font (size 1.27 1.27))))
  (property "Datasheet" "" (at 104.14 83.82 0) (hide yes) (effects (font (size 1.27 1.27))))
  (property "Description" "" (at 104.14 83.82 0) (hide yes) (effects (font (size 1.27 1.27))))
  (pin "5")
  (pin "6"))
 (symbol
  (lib_id "74xx:74HC14")
  (at 127 83.82 0)
  (unit 4)
  (body_style 1)
  (exclude_from_sim no)
  (in_bom yes)
  (on_board yes)
  (in_pos_files yes)
  (dnp no)
  (property "Reference" "U4" (at 123.2 78.52 0) (effects (font (size 1.27 1.27)) (justify left)))
  (property "Value" "74LVC14" (at 128.7 88.72 0) (effects (font (size 1.27 1.27)) (justify left)))
  (property "Footprint" "Package_SO:SOIC-14_3.9x8.7mm_P1.27mm" (at 127 83.82 0) (hide yes) (effects (font (size 1.27 1.27))))
  (property "Datasheet" "" (at 127 83.82 0) (hide yes) (effects (font (size 1.27 1.27))))
  (property "Description" "" (at 127 83.82 0) (hide yes) (effects (font (size 1.27 1.27))))
  (pin "8")
  (pin "9"))
 (global_label "ENC_B"
  (shape output)
  (at 144.78 83.82 0)
  (fields_autoplaced yes)
  (effects (font (size 1.27 1.27)) (justify left))
  (property "Intersheetrefs" "${INTERSHEET_REFS}" (at 154.73 83.82 0) (effects (font (size 1 1)) (justify left))))
 (symbol
  (lib_id "Device:R")
  (at 55.88 110.49 0)
  (unit 1)
  (body_style 1)
  (exclude_from_sim no)
  (in_bom yes)
  (on_board yes)
  (in_pos_files yes)
  (dnp no)
  (property "Reference" "R34" (at 52.88 109.29 0) (effects (font (size 1.27 1.27)) (justify right)))
  (property "Value" "2k2" (at 52.88 111.79 0) (effects (font (size 1.27 1.27)) (justify right)))
  (property "Footprint" "Resistor_SMD:R_0603_1608Metric" (at 55.88 110.49 0) (hide yes) (effects (font (size 1.27 1.27))))
  (property "Datasheet" "" (at 55.88 110.49 0) (hide yes) (effects (font (size 1.27 1.27))))
  (property "Description" "" (at 55.88 110.49 0) (hide yes) (effects (font (size 1.27 1.27))))
  (pin "1")
  (pin "2"))
 (symbol
  (lib_id "power:+5V")
  (at 55.88 106.68 0)
  (unit 1)
  (body_style 1)
  (exclude_from_sim no)
  (in_bom yes)
  (on_board yes)
  (in_pos_files yes)
  (dnp no)
  (property "Reference" "#PWR710" (at 55.88 106.68 0) (hide yes) (effects (font (size 1.27 1.27))))
  (property "Value" "+5V" (at 55.88 102.98 0) (effects (font (size 1.1 1.1))))
  (property "Footprint" "" (at 55.88 106.68 0) (hide yes) (effects (font (size 1.27 1.27))))
  (property "Datasheet" "" (at 55.88 106.68 0) (hide yes) (effects (font (size 1.27 1.27))))
  (property "Description" "" (at 55.88 106.68 0) (hide yes) (effects (font (size 1.27 1.27))))
  (pin "1"))
 (symbol
  (lib_id "Device:R")
  (at 69.85 114.3 90)
  (unit 1)
  (body_style 1)
  (exclude_from_sim no)
  (in_bom yes)
  (on_board yes)
  (in_pos_files yes)
  (dnp no)
  (property "Reference" "R35" (at 69.85 109.5 90) (effects (font (size 1.27 1.27))))
  (property "Value" "4k7" (at 69.85 111.4 90) (effects (font (size 1.27 1.27))))
  (property "Footprint" "Resistor_SMD:R_0805_2012Metric" (at 69.85 114.3 0) (hide yes) (effects (font (size 1.27 1.27))))
  (property "Datasheet" "" (at 69.85 114.3 0) (hide yes) (effects (font (size 1.27 1.27))))
  (property "Description" "" (at 69.85 114.3 0) (hide yes) (effects (font (size 1.27 1.27))))
  (pin "1")
  (pin "2"))
 (symbol
  (lib_id "Diode:BAT54S")
  (at 83.82 121.92 180)
  (unit 1)
  (body_style 1)
  (exclude_from_sim no)
  (in_bom yes)
  (on_board yes)
  (in_pos_files yes)
  (dnp no)
  (property "Reference" "D14" (at 83.82 125.22 0) (effects (font (size 1.27 1.27))))
  (property "Value" "BAT54S" (at 83.82 127.12 0) (effects (font (size 1.27 1.27))))
  (property "Footprint" "Package_TO_SOT_SMD:SOT-23" (at 83.82 121.92 0) (hide yes) (effects (font (size 1.27 1.27))))
  (property "Datasheet" "" (at 83.82 121.92 0) (hide yes) (effects (font (size 1.27 1.27))))
  (property "Description" "" (at 83.82 121.92 0) (hide yes) (effects (font (size 1.27 1.27))))
  (pin "1")
  (pin "2")
  (pin "3"))
 (symbol
  (lib_id "power:+5V")
  (at 73.66 121.92 0)
  (unit 1)
  (body_style 1)
  (exclude_from_sim no)
  (in_bom yes)
  (on_board yes)
  (in_pos_files yes)
  (dnp no)
  (property "Reference" "#PWR711" (at 73.66 121.92 0) (hide yes) (effects (font (size 1.27 1.27))))
  (property "Value" "+5V" (at 73.66 118.22 0) (effects (font (size 1.1 1.1))))
  (property "Footprint" "" (at 73.66 121.92 0) (hide yes) (effects (font (size 1.27 1.27))))
  (property "Datasheet" "" (at 73.66 121.92 0) (hide yes) (effects (font (size 1.27 1.27))))
  (property "Description" "" (at 73.66 121.92 0) (hide yes) (effects (font (size 1.27 1.27))))
  (pin "1"))
 (symbol
  (lib_id "power:GND")
  (at 93.98 121.92 0)
  (unit 1)
  (body_style 1)
  (exclude_from_sim no)
  (in_bom yes)
  (on_board yes)
  (in_pos_files yes)
  (dnp no)
  (property "Reference" "#PWR712" (at 93.98 121.92 0) (hide yes) (effects (font (size 1.27 1.27))))
  (property "Value" "GND" (at 93.98 125.82 0) (hide yes) (effects (font (size 1.1 1.1))))
  (property "Footprint" "" (at 93.98 121.92 0) (hide yes) (effects (font (size 1.27 1.27))))
  (property "Datasheet" "" (at 93.98 121.92 0) (hide yes) (effects (font (size 1.27 1.27))))
  (property "Description" "" (at 93.98 121.92 0) (hide yes) (effects (font (size 1.27 1.27))))
  (pin "1"))
 (symbol
  (lib_id "74xx:74HC14")
  (at 104.14 114.3 0)
  (unit 6)
  (body_style 1)
  (exclude_from_sim no)
  (in_bom yes)
  (on_board yes)
  (in_pos_files yes)
  (dnp no)
  (property "Reference" "U4" (at 100.34 109 0) (effects (font (size 1.27 1.27)) (justify left)))
  (property "Value" "74LVC14" (at 105.84 119.2 0) (effects (font (size 1.27 1.27)) (justify left)))
  (property "Footprint" "Package_SO:SOIC-14_3.9x8.7mm_P1.27mm" (at 104.14 114.3 0) (hide yes) (effects (font (size 1.27 1.27))))
  (property "Datasheet" "" (at 104.14 114.3 0) (hide yes) (effects (font (size 1.27 1.27))))
  (property "Description" "" (at 104.14 114.3 0) (hide yes) (effects (font (size 1.27 1.27))))
  (pin "12")
  (pin "13"))
 (symbol
  (lib_id "74xx:74HC14")
  (at 127 114.3 0)
  (unit 5)
  (body_style 1)
  (exclude_from_sim no)
  (in_bom yes)
  (on_board yes)
  (in_pos_files yes)
  (dnp no)
  (property "Reference" "U4" (at 123.2 109 0) (effects (font (size 1.27 1.27)) (justify left)))
  (property "Value" "74LVC14" (at 128.7 119.2 0) (effects (font (size 1.27 1.27)) (justify left)))
  (property "Footprint" "Package_SO:SOIC-14_3.9x8.7mm_P1.27mm" (at 127 114.3 0) (hide yes) (effects (font (size 1.27 1.27))))
  (property "Datasheet" "" (at 127 114.3 0) (hide yes) (effects (font (size 1.27 1.27))))
  (property "Description" "" (at 127 114.3 0) (hide yes) (effects (font (size 1.27 1.27))))
  (pin "10")
  (pin "11"))
 (global_label "ENC_Z"
  (shape output)
  (at 144.78 114.3 0)
  (fields_autoplaced yes)
  (effects (font (size 1.27 1.27)) (justify left))
  (property "Intersheetrefs" "${INTERSHEET_REFS}" (at 154.73 114.3 0) (effects (font (size 1 1)) (justify left))))
 (symbol
  (lib_id "74xx:74HC14")
  (at 213.36 78.74 0)
  (unit 7)
  (body_style 1)
  (exclude_from_sim no)
  (in_bom yes)
  (on_board yes)
  (in_pos_files yes)
  (dnp no)
  (property "Reference" "U4" (at 219.76 77.54 0) (effects (font (size 1.27 1.27)) (justify left)))
  (property "Value" "74LVC14" (at 219.76 80.04 0) (effects (font (size 1.27 1.27)) (justify left)))
  (property "Footprint" "Package_SO:SOIC-14_3.9x8.7mm_P1.27mm" (at 213.36 78.74 0) (hide yes) (effects (font (size 1.27 1.27))))
  (property "Datasheet" "" (at 213.36 78.74 0) (hide yes) (effects (font (size 1.27 1.27))))
  (property "Description" "" (at 213.36 78.74 0) (hide yes) (effects (font (size 1.27 1.27))))
  (pin "7")
  (pin "14"))
 (symbol
  (lib_id "power:+3V3")
  (at 213.36 60.96 0)
  (unit 1)
  (body_style 1)
  (exclude_from_sim no)
  (in_bom yes)
  (on_board yes)
  (in_pos_files yes)
  (dnp no)
  (property "Reference" "#PWR713" (at 213.36 60.96 0) (hide yes) (effects (font (size 1.27 1.27))))
  (property "Value" "+3V3" (at 213.36 57.26 0) (effects (font (size 1.1 1.1))))
  (property "Footprint" "" (at 213.36 60.96 0) (hide yes) (effects (font (size 1.27 1.27))))
  (property "Datasheet" "" (at 213.36 60.96 0) (hide yes) (effects (font (size 1.27 1.27))))
  (property "Description" "" (at 213.36 60.96 0) (hide yes) (effects (font (size 1.27 1.27))))
  (pin "1"))
 (symbol
  (lib_id "Device:C")
  (at 236.22 78.74 0)
  (unit 1)
  (body_style 1)
  (exclude_from_sim no)
  (in_bom yes)
  (on_board yes)
  (in_pos_files yes)
  (dnp no)
  (property "Reference" "C15" (at 239.22 77.54 0) (effects (font (size 1.27 1.27)) (justify left)))
  (property "Value" "100n" (at 239.22 80.04 0) (effects (font (size 1.27 1.27)) (justify left)))
  (property "Footprint" "Capacitor_SMD:C_0603_1608Metric" (at 236.22 78.74 0) (hide yes) (effects (font (size 1.27 1.27))))
  (property "Datasheet" "" (at 236.22 78.74 0) (hide yes) (effects (font (size 1.27 1.27))))
  (property "Description" "" (at 236.22 78.74 0) (hide yes) (effects (font (size 1.27 1.27))))
  (pin "1")
  (pin "2"))
 (symbol
  (lib_id "power:GND")
  (at 213.36 93.98 0)
  (unit 1)
  (body_style 1)
  (exclude_from_sim no)
  (in_bom yes)
  (on_board yes)
  (in_pos_files yes)
  (dnp no)
  (property "Reference" "#PWR714" (at 213.36 93.98 0) (hide yes) (effects (font (size 1.27 1.27))))
  (property "Value" "GND" (at 213.36 97.88 0) (hide yes) (effects (font (size 1.1 1.1))))
  (property "Footprint" "" (at 213.36 93.98 0) (hide yes) (effects (font (size 1.27 1.27))))
  (property "Datasheet" "" (at 213.36 93.98 0) (hide yes) (effects (font (size 1.27 1.27))))
  (property "Description" "" (at 213.36 93.98 0) (hide yes) (effects (font (size 1.27 1.27))))
  (pin "1"))
 (text "A, B: an encoder's two tracks.  Z: its index, or one pulse per turn from a single sensor."
  (exclude_from_sim no)
  (at 30.48 137.16 0)
  (effects (font (size 1.27 1.27)) (justify left bottom)))
 (text "Sensors with open-collector (NPN) or 5 V push-pull outputs; up to 24 V on a terminal does no harm."
  (exclude_from_sim no)
  (at 30.48 140.97 0)
  (effects (font (size 1.27 1.27)) (justify left bottom)))
 (text "With no sensor fitted the three are spare inputs 2 to 4."
  (exclude_from_sim no)
  (at 30.48 144.78 0)
  (effects (font (size 1.27 1.27)) (justify left bottom)))
 (text "With six axes: A and B are the limit switches of the B and C axes (a switch to 0V), Z a spare input or one pulse per turn."
  (exclude_from_sim no)
  (at 30.48 148.59 0)
  (effects (font (size 1.27 1.27)) (justify left bottom)))
 (text "Spindle sensor"
  (exclude_from_sim no)
  (at 15 17 0)
  (effects (font (size 3 3) (bold yes)) (justify left bottom)))
 (text "Three fast inputs for an encoder on the spindle (screw cutting), squared up by Schmitt triggers on 3.3 V."
  (exclude_from_sim no)
  (at 15 22 0)
  (effects (font (size 1.5 1.5)) (justify left bottom)))
 (wire
  (pts (xy 30.48 76.2) (xy 33.02 76.2))
  (stroke (width 0) (type default)))
 (wire
  (pts (xy 30.48 81.28) (xy 38.1 81.28))
  (stroke (width 0) (type default)))
 (wire
  (pts (xy 30.48 83.82) (xy 55.88 83.82))
  (stroke (width 0) (type default)))
 (wire
  (pts (xy 30.48 86.36) (xy 38.1 86.36))
  (stroke (width 0) (type default)))
 (wire
  (pts (xy 30.48 88.9) (xy 33.02 88.9))
  (stroke (width 0) (type default)))
 (wire
  (pts (xy 33.02 71.12) (xy 33.02 76.2))
  (stroke (width 0) (type default)))
 (wire
  (pts (xy 33.02 88.9) (xy 33.02 93.98))
  (stroke (width 0) (type default)))
 (wire
  (pts (xy 38.1 53.34) (xy 38.1 81.28))
  (stroke (width 0) (type default)))
 (wire
  (pts (xy 38.1 53.34) (xy 55.88 53.34))
  (stroke (width 0) (type default)))
 (wire
  (pts (xy 38.1 86.36) (xy 38.1 114.3))
  (stroke (width 0) (type default)))
 (wire
  (pts (xy 38.1 114.3) (xy 55.88 114.3))
  (stroke (width 0) (type default)))
 (wire
  (pts (xy 55.88 53.34) (xy 66.04 53.34))
  (stroke (width 0) (type default)))
 (wire
  (pts (xy 55.88 83.82) (xy 66.04 83.82))
  (stroke (width 0) (type default)))
 (wire
  (pts (xy 55.88 114.3) (xy 66.04 114.3))
  (stroke (width 0) (type default)))
 (wire
  (pts (xy 73.66 53.34) (xy 83.82 53.34))
  (stroke (width 0) (type default)))
 (wire
  (pts (xy 73.66 60.96) (xy 76.2 60.96))
  (stroke (width 0) (type default)))
 (wire
  (pts (xy 73.66 83.82) (xy 83.82 83.82))
  (stroke (width 0) (type default)))
 (wire
  (pts (xy 73.66 91.44) (xy 76.2 91.44))
  (stroke (width 0) (type default)))
 (wire
  (pts (xy 73.66 114.3) (xy 83.82 114.3))
  (stroke (width 0) (type default)))
 (wire
  (pts (xy 73.66 121.92) (xy 76.2 121.92))
  (stroke (width 0) (type default)))
 (wire
  (pts (xy 83.82 53.34) (xy 83.82 55.88))
  (stroke (width 0) (type default)))
 (wire
  (pts (xy 83.82 53.34) (xy 96.52 53.34))
  (stroke (width 0) (type default)))
 (wire
  (pts (xy 83.82 83.82) (xy 83.82 86.36))
  (stroke (width 0) (type default)))
 (wire
  (pts (xy 83.82 83.82) (xy 96.52 83.82))
  (stroke (width 0) (type default)))
 (wire
  (pts (xy 83.82 114.3) (xy 83.82 116.84))
  (stroke (width 0) (type default)))
 (wire
  (pts (xy 83.82 114.3) (xy 96.52 114.3))
  (stroke (width 0) (type default)))
 (wire
  (pts (xy 91.44 60.96) (xy 93.98 60.96))
  (stroke (width 0) (type default)))
 (wire
  (pts (xy 91.44 91.44) (xy 93.98 91.44))
  (stroke (width 0) (type default)))
 (wire
  (pts (xy 91.44 121.92) (xy 93.98 121.92))
  (stroke (width 0) (type default)))
 (wire
  (pts (xy 111.76 53.34) (xy 119.38 53.34))
  (stroke (width 0) (type default)))
 (wire
  (pts (xy 111.76 83.82) (xy 119.38 83.82))
  (stroke (width 0) (type default)))
 (wire
  (pts (xy 111.76 114.3) (xy 119.38 114.3))
  (stroke (width 0) (type default)))
 (wire
  (pts (xy 134.62 53.34) (xy 144.78 53.34))
  (stroke (width 0) (type default)))
 (wire
  (pts (xy 134.62 83.82) (xy 144.78 83.82))
  (stroke (width 0) (type default)))
 (wire
  (pts (xy 134.62 114.3) (xy 144.78 114.3))
  (stroke (width 0) (type default)))
 (wire
  (pts (xy 213.36 60.96) (xy 213.36 63.5))
  (stroke (width 0) (type default)))
 (wire
  (pts (xy 213.36 63.5) (xy 213.36 66.04))
  (stroke (width 0) (type default)))
 (wire
  (pts (xy 213.36 63.5) (xy 236.22 63.5))
  (stroke (width 0) (type default)))
 (wire
  (pts (xy 213.36 91.44) (xy 213.36 93.98))
  (stroke (width 0) (type default)))
 (wire
  (pts (xy 213.36 93.98) (xy 236.22 93.98))
  (stroke (width 0) (type default)))
 (wire
  (pts (xy 236.22 63.5) (xy 236.22 74.93))
  (stroke (width 0) (type default)))
 (wire
  (pts (xy 236.22 82.55) (xy 236.22 93.98))
  (stroke (width 0) (type default)))
 (junction
  (at 55.88 53.34)
  (diameter 0)
  (color 0 0 0 0))
 (junction
  (at 55.88 83.82)
  (diameter 0)
  (color 0 0 0 0))
 (junction
  (at 55.88 114.3)
  (diameter 0)
  (color 0 0 0 0))
 (junction
  (at 83.82 53.34)
  (diameter 0)
  (color 0 0 0 0))
 (junction
  (at 83.82 83.82)
  (diameter 0)
  (color 0 0 0 0))
 (junction
  (at 83.82 114.3)
  (diameter 0)
  (color 0 0 0 0))
 (junction
  (at 213.36 63.5)
  (diameter 0)
  (color 0 0 0 0))
 (junction
  (at 213.36 93.98)
  (diameter 0)
  (color 0 0 0 0))
 (embedded_fonts no))
